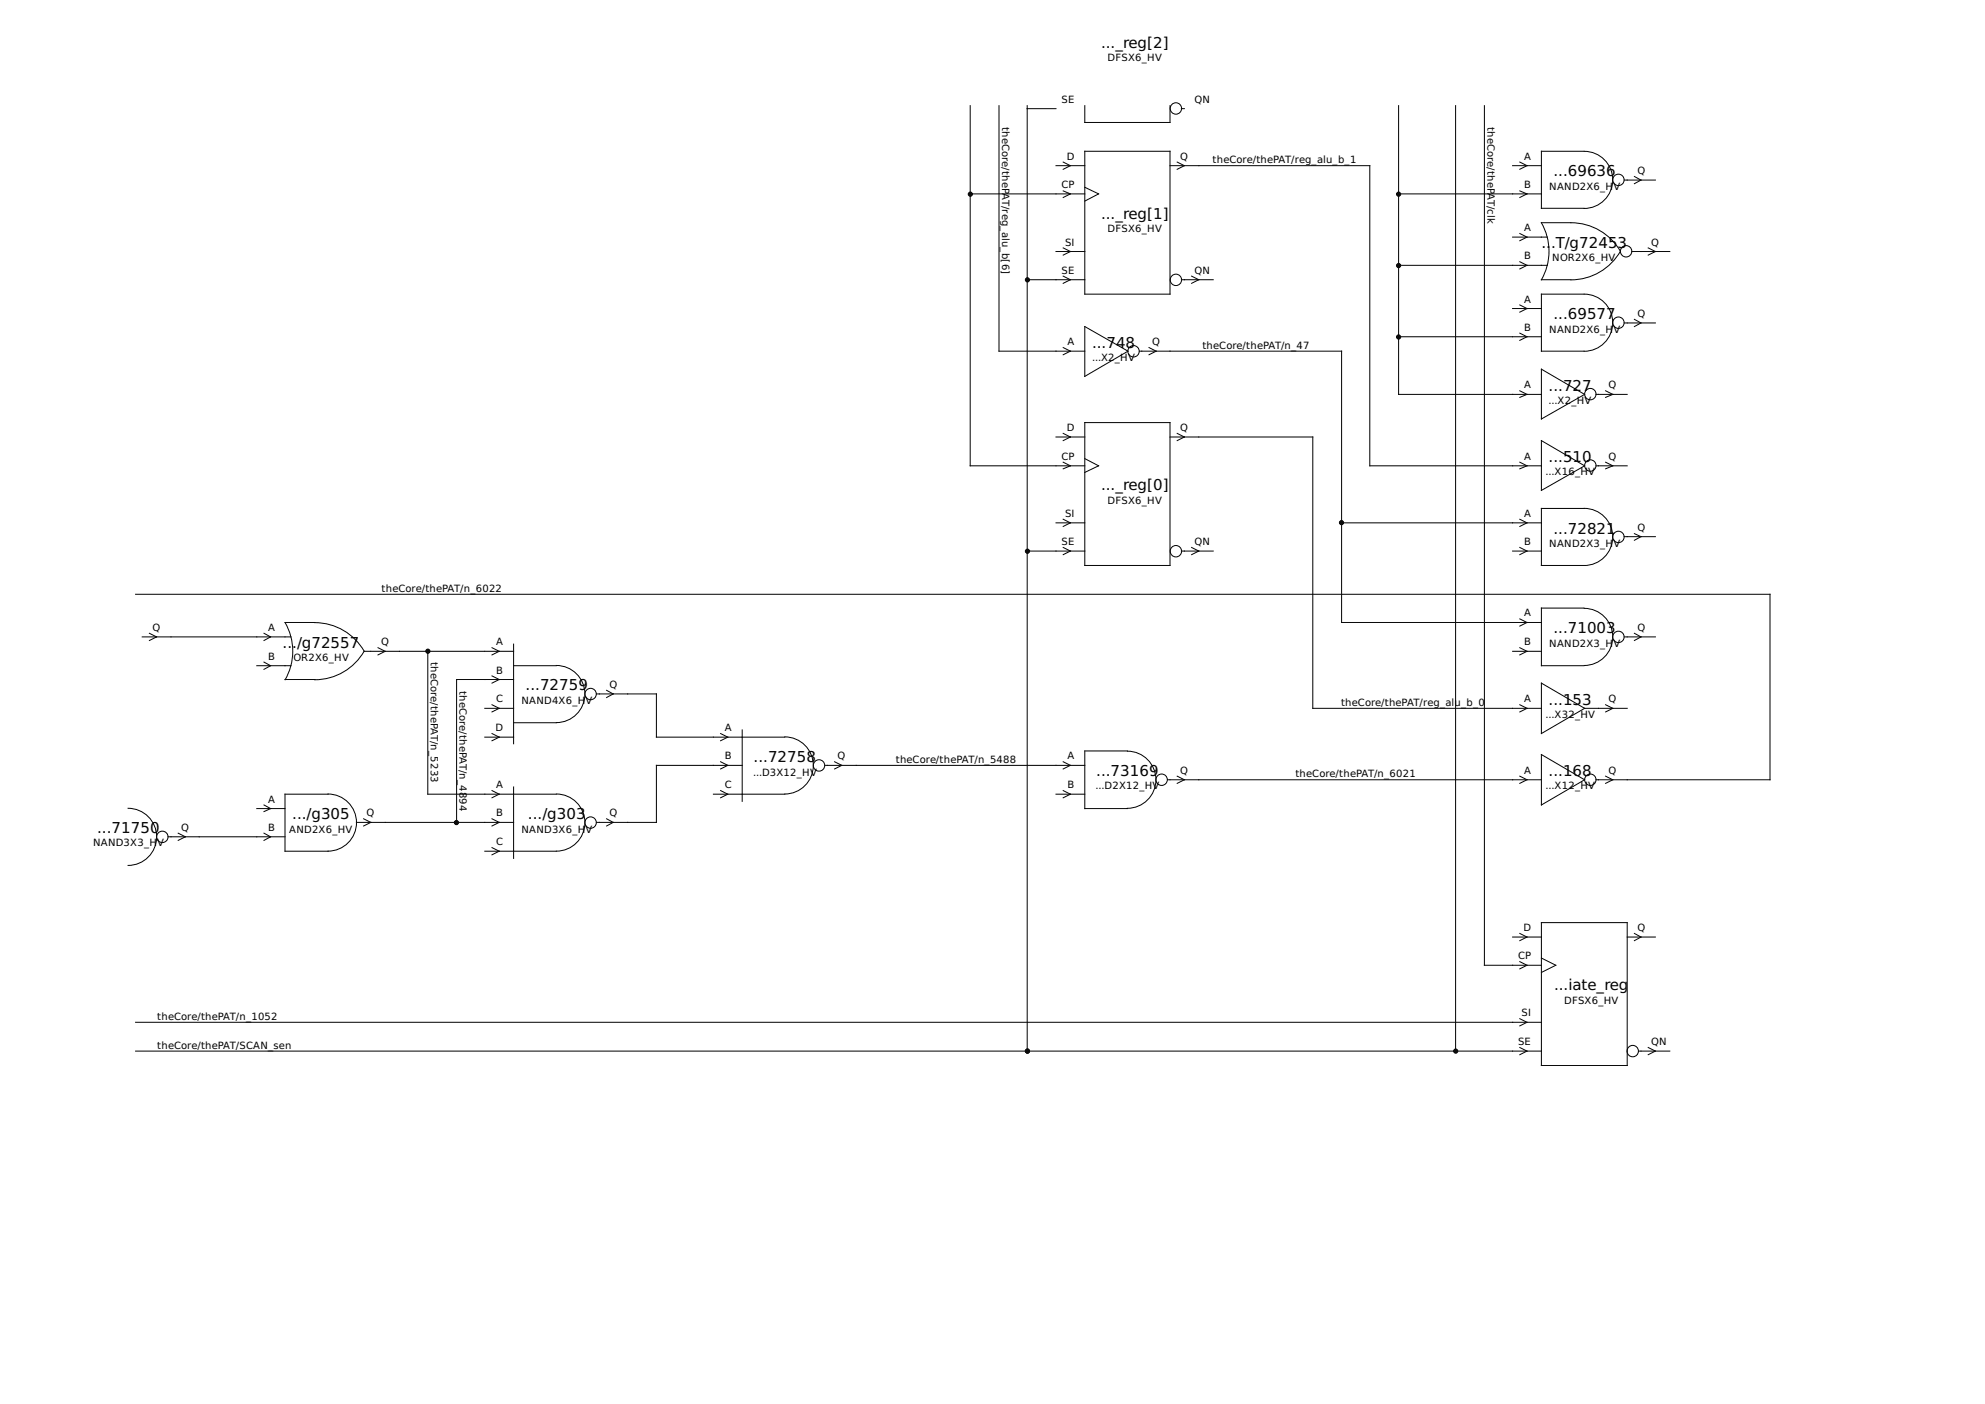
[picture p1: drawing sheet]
<svg xmlns="http://www.w3.org/2000/svg" width="420mm" height="297mm" viewBox="0 0 420 297" stroke-linecap="round" stroke-linejoin="round" font-family="sans-serif">
<g fill="none" stroke="#000" stroke-width=".21">
<path d="M205.4 22.4v76.2h24.2M211.5 22.4v51.9h18.1M217.4 23h6.1M217.4 22.4v200M223.5 35.1h6.1M225 34.3l1.6 .8-1.6 .7M229.6 32h18.1v30.2h-18.1zM229.6 22.4v3.5h18.1v-3.5M229.6 39.6l2.9 1.4-2.9 1.5M247.7 35.1h42.2v63.5h36.4M249.2 34.3l1.5 .8-1.5 .7M250.1 23h.6"/>
<path d="M296 22.4v61h30.3M308.1 22.4v200M314.2 22.4v181.8h12.1M320.2 35.1h6.1M321.7 34.3l1.5 .8-1.5 .7M335.3 32h-9v12.1h9M335.3 32a6 6 0 0 1 6.1 6.1 6 6 0 0 1-6.1 6M343.8 38.1h6.6M345.9 37.3l1.4 .8-1.4 .8M205.4 41h24.2M217.4 59.2h12.2M223.5 53.2h6.1"/>
<path d="M225 52.5l1.6 .7-1.6 .8M225 58.4l1.6 .8-1.6 .7M225 40.4l1.6 .6-1.6 .8M250.1 59.2h6.7M252.2 58.4l1.5 .8-1.5 .7M296 56.1h31.5M296 41h30.3M320.2 50.2h7.3M321.7 49.4l1.5 .8-1.5 .7M321.7 55.4l1.5 .7-1.5 .8M321.7 40.4l1.5 .6-1.5 .8M326.3 47.1a12.1 12.1 0 0 1 0 12.1"/>
<path d="M326.3 47.1h6.2M326.3 59.2h6.2M332.5 47.1a12.1 12.1 0 0 1 10.5 6.1 12.1 12.1 0 0 1-10.5 6M345.4 53.2h8M348.9 52.5l1.5 .7-1.5 .8M225 73.5l1.6 .8-1.6 .8M229.6 69.1l9.2 5.2-9.2 5.3zM241.2 74.3h42.8v57.4h42.3M243.2 73.5l1.5 .8-1.5 .8M296 71.2h30.3M320.2 65.3h6.1M321.7 64.5l1.5 .8-1.5 .7"/>
<path d="M321.7 70.5l1.5 .7-1.5 .8M326.3 78.1l9.1 5.3-9.1 5.2zM335.3 62.2h-9v12.1h9M335.3 62.2a6 6 0 0 1 6.1 6.1 6 6 0 0 1-6.1 6M343.8 68.3h6.6M345.9 67.6l1.4 .7-1.4 .8M223.5 92.5h6.1M225 91.7l1.6 .8-1.6 .7M225 97.8l1.6 .8-1.6 .6M229.6 89.4h18.1v30.2h-18.1zM229.6 97l2.9 1.6-2.9 1.3M247.7 92.5h30.2v57.4h48.4"/>
<path d="M249.2 91.7l1.5 .8-1.5 .7M321.7 97.8l1.5 .8-1.5 .6M321.7 82.7l1.5 .7-1.5 .7M326.3 93.2l9.1 5.4-9.1 5.2zM337.8 98.6h6.6M337.8 83.4h6.6M339.9 97.8l1.5 .8-1.5 .6M339.9 82.7l1.5 .7-1.5 .7M217.4 116.6h12.2M223.5 110.6h6.1M225 109.9l1.6 .7-1.6 .8M225 115.8l1.6 .8-1.6 .7"/>
<path d="M250.1 116.6h6.7M252.2 115.8l1.5 .8-1.5 .7M284 110.6h42.3M320.2 116.6h6.1M321.7 109.9l1.5 .7-1.5 .8M321.7 115.8l1.5 .8-1.5 .7M335.3 107.6h-9v12h9M335.3 107.6a6 6 0 0 1 6.1 6 6 6 0 0 1-6.1 6M343.8 113.5h6.6M345.9 112.9l1.4 .6-1.4 .8M28.7 125.7h346v39.3h-36.9M30.1 134.7h31.5"/>
<path d="M31.6 134l1.5 .7-1.5 .8M55.9 134l1.4 .7-1.4 .8M66.6 131.7a12.1 12.1 0 0 1 10.5 6.1M66.7 131.7h-6.4a12.1 12.1 0 0 1 .1 12.1M77.1 137.8a12.1 12.1 0 0 1-10.5 6M77.1 137.8h31.6M80 137l1.5 .8-1.5 .8M90.6 137.8v30.2h27.2a6 6 0 0 1 6 6 6 6 0 0 1-6 6.1h-15.2M104.1 137l1.6 .8-1.6 .8M108.7 136.3v21.1M320.2 137.8h6.1M321.7 130.9l1.5 .8-1.5 .8"/>
<path d="M321.7 137l1.5 .8-1.5 .8M335.3 128.7h-9v12.1h9M335.3 128.7a6 6 0 0 1 6.1 6 6 6 0 0 1-6.1 6.1M343.8 134.7h6.6M345.9 134l1.4 .7-1.4 .8M54.4 140.8h7.2M55.9 140.1l1.4 .7-1.4 .8M60.3 143.8h6.4M102.6 149.9h6.1M102.6 156h6.1M104.1 149.1l1.6 .8-1.6 .7M104.1 143l1.6 .8-1.6 .7"/>
<path d="M104.1 155.2l1.6 .8-1.6 .7M108.7 140.8h9M108.7 143.8h-12.1v30.2M108.7 152.9h9M117.8 140.8a6 6 0 0 1 6 6 6 6 0 0 1-6 6.1M126.2 146.8h12.7v9.2h27.2M128.4 146.1l1.4 .7-1.4 .8M152.5 155.2l1.6 .8-1.6 .7M157.1 154.4v15.1M166.1 155.9a6 6 0 0 1 6.1 6 6 6 0 0 1-6.1 6.1h-15.1M238.6 158.9a6 6 0 0 1 6.1 6.1 6 6 0 0 1-6.1 6M238.6 158.9h-9v12.2h9"/>
<path d="M321.7 149.1l1.5 .8-1.5 .7M326.3 144.5l9.1 5.4-9.1 5.3zM326.3 159.6l9.1 5.4-9.1 5.3zM335.4 149.9h9M339.9 149.1l1.5 .8-1.5 .7M27.1 171a6 6 0 0 1 6.1 6.1 6 6 0 0 1-6.1 6M35.6 177h24.7M37.7 176.3l1.5 .7-1.5 .8M54.4 171.1h5.9M55.9 170.3l1.4 .8-1.4 .6M55.9 176.3l1.4 .7-1.4 .8M69.4 168a6 6 0 0 1 6.1 6 6 6 0 0 1-6.1 6.1"/>
<path d="M69.5 168h-9.2v12.1h9.2M75.4 174h33.3M77 173.2l1.5 .8-1.5 .8M104.1 167.3l1.6 .7-1.6 .8M104.1 173.2l1.6 .8-1.6 .8M104.1 179.3l1.6 .8-1.6 .7M108.7 166.5v15.1M128.4 173.2l1.4 .8-1.4 .8M152.5 161.2l1.6 .7-1.6 .8M152.5 167.3l1.6 .7-1.6 .8M157.1 161.9h-18.2v12.1h-12.7M174.6 161.9h55"/>
<path d="M176.7 161.2l1.5 .7-1.5 .8M223.5 168h6.1M225 161.2l1.6 .7-1.6 .8M225 167.3l1.6 .7-1.6 .8M247.1 165h79.2M249.2 164.2l1.5 .8-1.5 .7M321.7 164.2l1.5 .8-1.5 .7M339.9 164.2l1.5 .8-1.5 .7M320.2 198.2h6.1M321.7 197.5l1.5 .7-1.5 .8M326.3 195.2h18.1v30.2h-18.1zM344.4 198.2h6"/>
<path d="M345.9 197.5l1.4 .7-1.4 .8M28.7 216.3h297.6M321.7 215.5l1.5 .8-1.5 .7M321.7 203.5l1.5 .7-1.5 .8M326.3 202.7l3 1.5-3 1.5M28.7 222.4h297.6M321.7 221.6l1.5 .8-1.5 .7M346.8 222.4h6.6M348.9 221.6l1.5 .8-1.5 .7"/>
<circle cx="248.9" cy="22.9" r="1.21"/>
<circle cx="342.6" cy="38.1" r="1.21"/>
<circle cx="248.9" cy="59.2" r="1.21"/>
<circle cx="344.2" cy="53.2" r="1.21"/>
<circle cx="239.9" cy="74.3" r="1.21"/>
<circle cx="342.6" cy="68.3" r="1.21"/>
<circle cx="336.6" cy="98.5" r="1.21"/>
<circle cx="336.6" cy="83.4" r="1.21"/>
<circle cx="248.9" cy="116.6" r="1.21"/>
<circle cx="342.6" cy="113.6" r="1.21"/>
<circle cx="342.6" cy="134.7" r="1.21"/>
<circle cx="125" cy="146.8" r="1.21"/>
<circle cx="34.4" cy="177.1" r="1.21"/>
<circle cx="125" cy="174" r="1.21"/>
<circle cx="173.4" cy="161.9" r="1.21"/>
<circle cx="245.9" cy="165" r="1.21"/>
<circle cx="336.6" cy="165" r="1.21"/>
<circle cx="345.6" cy="222.4" r="1.21"/>
</g>
<g fill="#000" stroke="#000" stroke-width=".21">
<circle cx="205.4" cy="41.1" r=".44"/>
<circle cx="217.5" cy="59.2" r=".44"/>
<circle cx="296" cy="41.1" r=".44"/>
<circle cx="296" cy="56.2" r=".44"/>
<circle cx="296" cy="71.3" r=".44"/>
<circle cx="217.5" cy="116.6" r=".44"/>
<circle cx="284" cy="110.6" r=".44"/>
<circle cx="90.6" cy="137.8" r=".44"/>
<circle cx="96.6" cy="174" r=".44"/>
<circle cx="217.5" cy="222.4" r=".44"/>
<circle cx="308.1" cy="222.4" r=".44"/>
</g>
<g font-size="3.2">
<text x="233" y="10.2">..._reg[2]</text>
<text x="328.8" y="37.3">...69636</text>
<text x="233" y="46.4">..._reg[1]</text>
<text x="326.3" y="52.5">...T/g72453</text>
<text x="328.8" y="67.6">...69577</text>
<text x="231.1" y="73.7">...748</text>
<text x="327.8" y="82.7">...727</text>
<text x="327.8" y="97.8">...510</text>
<text x="233" y="103.8">..._reg[0]</text>
<text x="328.8" y="112.9">...72821</text>
<text x="59.8" y="137">.../g72557</text>
<text x="328.8" y="134">...71003</text>
<text x="111.3" y="146">...72759</text>
<text x="327.8" y="149.1">...153</text>
<text x="159.5" y="161.3">...72758</text>
<text x="232" y="164.2">...73169</text>
<text x="327.8" y="164.2">...168</text>
<text x="61.8" y="173.4">.../g305</text>
<text x="111.8" y="173.4">.../g303</text>
<text x="20.6" y="176.3">...71750</text>
<text x="328.9" y="209.5">...iate_reg</text>
</g>
<g font-size="2.1">
<text x="234.4" y="13">DFSX6_HV</text>
<text x="224.7" y="21.7">SE</text>
<text x="252.9" y="21.7">QN</text>
<text x="212.1" y="26.9" transform="rotate(90 212.1 26.9)">theCore/thePAT/reg_alu_b[6]</text>
<text x="314.8" y="26.9" transform="rotate(90 314.8 26.9)">theCore/thePAT/clk</text>
<text x="225.8" y="33.8">D</text>
<text x="249.8" y="33.8">Q</text>
<text x="256.7" y="34.5">theCore/thePAT/reg_alu_b_1</text>
<text x="322.6" y="33.8">A</text>
<text x="224.7" y="39.9">CP</text>
<text x="322.6" y="39.9">B</text>
<text x="327.9" y="40.1">NAND2X6_HV</text>
<text x="346.6" y="36.8">Q</text>
<text x="225.4" y="51.9">SI</text>
<text x="234.4" y="49.1">DFSX6_HV</text>
<text x="322.6" y="48.9">A</text>
<text x="349.5" y="51.9">Q</text>
<text x="224.7" y="57.9">SE</text>
<text x="252.9" y="57.9">QN</text>
<text x="322.6" y="54.9">B</text>
<text x="328.5" y="55.2">NOR2X6_HV</text>
<text x="322.6" y="64">A</text>
<text x="322.6" y="70">B</text>
<text x="327.9" y="70.4">NAND2X6_HV</text>
<text x="346.6" y="67.1">Q</text>
<text x="225.9" y="73">A</text>
<text x="231.1" y="76.5">...X2_HV</text>
<text x="243.8" y="73">Q</text>
<text x="254.5" y="73.8">theCore/thePAT/n_47</text>
<text x="322.6" y="82.2">A</text>
<text x="340.5" y="82.2">Q</text>
<text x="327.8" y="85.5">...X2_HV</text>
<text x="225.8" y="91.2">D</text>
<text x="249.8" y="91.2">Q</text>
<text x="224.7" y="97.3">CP</text>
<text x="322.6" y="97.3">A</text>
<text x="327.2" y="100.6">...X16_HV</text>
<text x="340.5" y="97.3">Q</text>
<text x="234.4" y="106.6">DFSX6_HV</text>
<text x="225.4" y="109.3">SI</text>
<text x="322.6" y="109.3">A</text>
<text x="346.6" y="112.4">Q</text>
<text x="224.7" y="115.3">SE</text>
<text x="252.9" y="115.3">QN</text>
<text x="322.6" y="115.3">B</text>
<text x="327.9" y="115.7">NAND2X3_HV</text>
<text x="80.8" y="125.2">theCore/thePAT/n_6022</text>
<text x="322.6" y="130.4">A</text>
<text x="32.3" y="133.5">Q</text>
<text x="56.8" y="133.5">A</text>
<text x="80.6" y="136.5">Q</text>
<text x="105" y="136.5">A</text>
<text x="322.6" y="136.5">B</text>
<text x="327.9" y="136.8">NAND2X3_HV</text>
<text x="346.6" y="133.5">Q</text>
<text x="56.8" y="139.6">B</text>
<text x="62.1" y="139.8">OR2X6_HV</text>
<text x="91.2" y="140.1" transform="rotate(90 91.2 140.1)">theCore/thePAT/n_5233</text>
<text x="105" y="142.5">B</text>
<text x="97.3" y="146.2" transform="rotate(90 97.3 146.2)">theCore/thePAT/n_4894</text>
<text x="105" y="148.6">C</text>
<text x="110.4" y="148.8">NAND4X6_HV</text>
<text x="129" y="145.5">Q</text>
<text x="283.8" y="149.4">theCore/thePAT/reg_alu_b_0</text>
<text x="322.6" y="148.6">A</text>
<text x="340.5" y="148.6">Q</text>
<text x="104.9" y="154.7">D</text>
<text x="153.4" y="154.7">A</text>
<text x="327.2" y="151.9">...X32_HV</text>
<text x="153.4" y="160.7">B</text>
<text x="177.3" y="160.7">Q</text>
<text x="189.6" y="161.4">theCore/thePAT/n_5488</text>
<text x="225.9" y="160.7">A</text>
<text x="105" y="166.8">A</text>
<text x="153.4" y="166.8">C</text>
<text x="159.4" y="164.1">...D3X12_HV</text>
<text x="225.9" y="166.8">B</text>
<text x="231.9" y="167">...D2X12_HV</text>
<text x="249.8" y="163.7">Q</text>
<text x="274.2" y="164.5">theCore/thePAT/n_6021</text>
<text x="322.6" y="163.7">A</text>
<text x="327.2" y="167">...X12_HV</text>
<text x="340.5" y="163.7">Q</text>
<text x="56.8" y="169.8">A</text>
<text x="77.6" y="172.7">Q</text>
<text x="105" y="172.7">B</text>
<text x="129" y="172.7">Q</text>
<text x="19.7" y="179.1">NAND3X3_HV</text>
<text x="38.4" y="175.8">Q</text>
<text x="56.8" y="175.8">B</text>
<text x="61.2" y="176.1">AND2X6_HV</text>
<text x="105" y="178.8">C</text>
<text x="110.4" y="176.1">NAND3X6_HV</text>
<text x="322.5" y="197">D</text>
<text x="346.6" y="197">Q</text>
<text x="321.3" y="202.9">CP</text>
<text x="33.3" y="215.8">theCore/thePAT/n_1052</text>
<text x="322.1" y="215">SI</text>
<text x="331.1" y="212.3">DFSX6_HV</text>
<text x="33.3" y="221.9">theCore/thePAT/SCAN_sen</text>
<text x="321.3" y="221.1">SE</text>
<text x="349.5" y="221.1">QN</text>
</g>
</svg>
